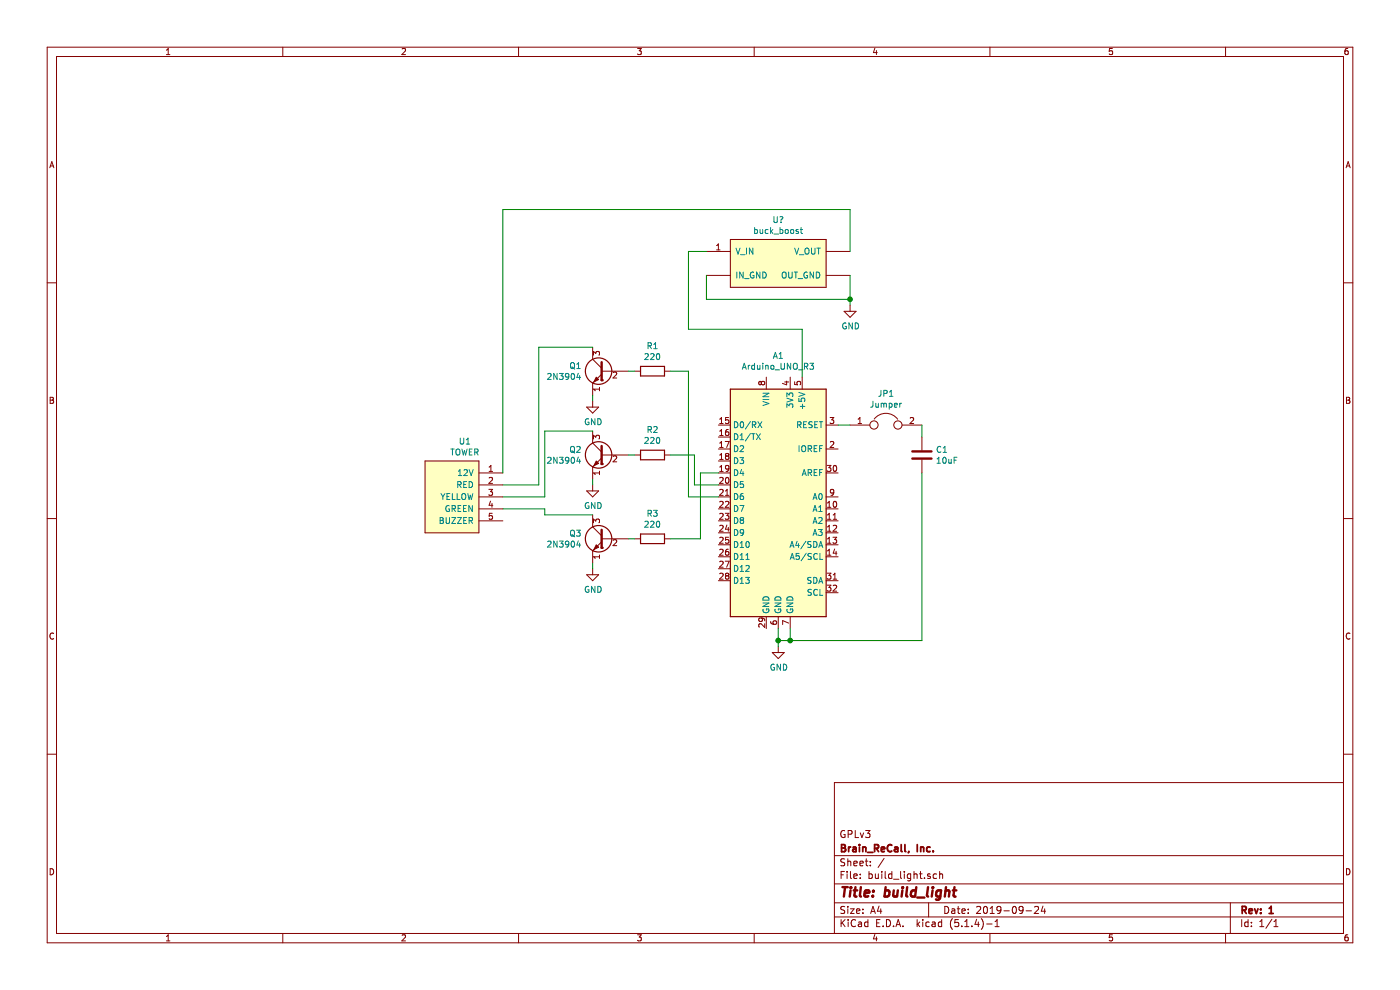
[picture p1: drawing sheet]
EESchema Schematic File Version 4
LIBS:build_light-cache
EELAYER 30 0
EELAYER END
$Descr A4 11693 8268
encoding utf-8
Sheet 1 1
Title "build_light"
Date "2019-09-24"
Rev "1"
Comp "Brain_ReCall, Inc."
Comment1 "GPLv3"
Comment2 ""
Comment3 ""
Comment4 ""
$EndDescr
$Comp
L MCU_Module:Arduino_UNO_R3 A1
U 1 1
P 6500 4150
F 0 "A1" H 6500 5331 50  0000 C CNN
F 1 "Arduino_UNO_R3" H 6500 5240 50  0000 C CNN
F 2 "Module:Arduino_UNO_R3" H 6650 3100 50  0001 L CNN
F 3 "https://www.arduino.cc/en/Main/arduinoBoardUno" H 6300 5200 50  0001 C CNN
	1    6500 4150
	1    0    0    -1  
$EndComp
$Comp
L power:GND #PWR07
U 1 1
P 6500 5400
F 0 "#PWR07" H 6500 5150 50  0001 C CNN
F 1 "GND" H 6505 5227 50  0000 C CNN
F 2 "" H 6500 5400 50  0001 C CNN
F 3 "" H 6500 5400 50  0001 C CNN
	1    6500 5400
	1    0    0    -1  
$EndComp
$Comp
L light_tower:TOWER U1
U 1 1
P 3800 3750
F 0 "U1" H 3717 3815 50  0000 C CNN
F 1 "TOWER" H 3717 3724 50  0000 C CNN
F 2 "" H 3800 3750 50  0001 C CNN
F 3 "" H 3800 3750 50  0001 C CNN
	1    3800 3750
	-1   0    0    -1  
$EndComp
$Comp
L Transistor_BJT:2N3904 Q1
U 1 1
P 5050 3100
F 0 "Q1" H 5241 3146 50  0000 L CNN
F 1 "2N3904" H 5241 3055 50  0000 L CNN
F 2 "Package_TO_SOT_THT:TO-92_Inline" H 5250 3025 50  0001 L CIN
F 3 "https://www.fairchildsemi.com/datasheets/2N/2N3904.pdf" H 5050 3100 50  0001 L CNN
	1    5050 3100
	-1   0    0    -1  
$EndComp
$Comp
L Transistor_BJT:2N3904 Q2
U 1 1
P 5050 3800
F 0 "Q2" H 5241 3846 50  0000 L CNN
F 1 "2N3904" H 5241 3755 50  0000 L CNN
F 2 "Package_TO_SOT_THT:TO-92_Inline" H 5250 3725 50  0001 L CIN
F 3 "https://www.fairchildsemi.com/datasheets/2N/2N3904.pdf" H 5050 3800 50  0001 L CNN
	1    5050 3800
	-1   0    0    -1  
$EndComp
$Comp
L Transistor_BJT:2N3904 Q3
U 1 1
P 5050 4500
F 0 "Q3" H 5241 4546 50  0000 L CNN
F 1 "2N3904" H 5241 4455 50  0000 L CNN
F 2 "Package_TO_SOT_THT:TO-92_Inline" H 5250 4425 50  0001 L CIN
F 3 "https://www.fairchildsemi.com/datasheets/2N/2N3904.pdf" H 5050 4500 50  0001 L CNN
	1    5050 4500
	-1   0    0    -1  
$EndComp
$Comp
L power:GND #PWR04
U 1 1
P 4950 4750
F 0 "#PWR04" H 4950 4500 50  0001 C CNN
F 1 "GND" H 4955 4577 50  0000 C CNN
F 2 "" H 4950 4750 50  0001 C CNN
F 3 "" H 4950 4750 50  0001 C CNN
	1    4950 4750
	1    0    0    -1  
$EndComp
$Comp
L power:GND #PWR03
U 1 1
P 4950 4050
F 0 "#PWR03" H 4950 3800 50  0001 C CNN
F 1 "GND" H 4955 3877 50  0000 C CNN
F 2 "" H 4950 4050 50  0001 C CNN
F 3 "" H 4950 4050 50  0001 C CNN
	1    4950 4050
	1    0    0    -1  
$EndComp
$Comp
L power:GND #PWR02
U 1 1
P 4950 3350
F 0 "#PWR02" H 4950 3100 50  0001 C CNN
F 1 "GND" H 4955 3177 50  0000 C CNN
F 2 "" H 4950 3350 50  0001 C CNN
F 3 "" H 4950 3350 50  0001 C CNN
	1    4950 3350
	1    0    0    -1  
$EndComp
$Comp
L Device:R R1
U 1 1
P 5450 3100
F 0 "R1" V 5657 3100 50  0000 C CNN
F 1 "220" V 5566 3100 50  0000 C CNN
F 2 "" V 5380 3100 50  0001 C CNN
F 3 "~" H 5450 3100 50  0001 C CNN
	1    5450 3100
	0    -1   -1   0   
$EndComp
$Comp
L Device:R R2
U 1 1
P 5450 3800
F 0 "R2" V 5657 3800 50  0000 C CNN
F 1 "220" V 5566 3800 50  0000 C CNN
F 2 "" V 5380 3800 50  0001 C CNN
F 3 "~" H 5450 3800 50  0001 C CNN
	1    5450 3800
	0    -1   -1   0   
$EndComp
$Comp
L Device:R R3
U 1 1
P 5450 4500
F 0 "R3" V 5657 4500 50  0000 C CNN
F 1 "220" V 5566 4500 50  0000 C CNN
F 2 "" V 5380 4500 50  0001 C CNN
F 3 "~" H 5450 4500 50  0001 C CNN
	1    5450 4500
	0    -1   -1   0   
$EndComp
Wire Wire Line
	4950 3300 4950 3350
Wire Wire Line
	4950 4000 4950 4050
Wire Wire Line
	4950 4700 4950 4750
Wire Wire Line
	5250 4500 5300 4500
Wire Wire Line
	5250 3800 5300 3800
Wire Wire Line
	5250 3100 5300 3100
Wire Wire Line
	4950 3600 4550 3600
Wire Wire Line
	4550 3600 4550 4150
Wire Wire Line
	4550 4150 4200 4150
Wire Wire Line
	4950 4300 4550 4300
Wire Wire Line
	4550 4300 4550 4250
Wire Wire Line
	4550 4250 4200 4250
Wire Wire Line
	4950 2900 4500 2900
Wire Wire Line
	4500 2900 4500 4050
Wire Wire Line
	4500 4050 4200 4050
Wire Wire Line
	6500 5350 6500 5400
Wire Wire Line
	6500 5250 6500 5350
Connection ~ 6500 5350
Wire Wire Line
	6600 5250 6600 5350
Wire Wire Line
	6600 5350 6500 5350
Wire Wire Line
	5600 4500 5850 4500
Wire Wire Line
	5850 4500 5850 3950
Wire Wire Line
	5850 3950 6000 3950
Wire Wire Line
	5600 3800 5800 3800
Wire Wire Line
	5800 4050 6000 4050
Wire Wire Line
	5800 3800 5800 4050
Wire Wire Line
	5600 3100 5750 3100
Wire Wire Line
	5750 3100 5750 4150
Wire Wire Line
	5750 4150 6000 4150
$Comp
L Device:Jumper JP1
U 1 1
P 7400 3550
F 0 "JP1" H 7400 3814 50  0000 C CNN
F 1 "Jumper" H 7400 3723 50  0000 C CNN
F 2 "" H 7400 3550 50  0001 C CNN
F 3 "~" H 7400 3550 50  0001 C CNN
	1    7400 3550
	1    0    0    -1  
$EndComp
$Comp
L Device:C C1
U 1 1
P 7700 3800
F 0 "C1" H 7815 3846 50  0000 L CNN
F 1 "10uF" H 7815 3755 50  0000 L CNN
F 2 "" H 7738 3650 50  0001 C CNN
F 3 "~" H 7700 3800 50  0001 C CNN
	1    7700 3800
	1    0    0    -1  
$EndComp
Wire Wire Line
	7000 3550 7100 3550
Wire Wire Line
	7700 3550 7700 3650
Wire Wire Line
	7700 3950 7700 5350
Wire Wire Line
	7700 5350 6600 5350
Connection ~ 6600 5350
$Comp
L light_tower:buck_boost U?
U 1 1
P 6300 1900
F 0 "U?" H 6500 1965 50  0000 C CNN
F 1 "buck_boost" H 6500 1874 50  0000 C CNN
F 2 "" H 6300 1900 50  0001 C CNN
F 3 "" H 6300 1900 50  0001 C CNN
	1    6300 1900
	1    0    0    -1  
$EndComp
$Comp
L power:GND #PWR?
U 1 1
P 7100 2550
F 0 "#PWR?" H 7100 2300 50  0001 C CNN
F 1 "GND" H 7105 2377 50  0000 C CNN
F 2 "" H 7100 2550 50  0001 C CNN
F 3 "" H 7100 2550 50  0001 C CNN
	1    7100 2550
	1    0    0    -1  
$EndComp
Wire Wire Line
	5900 2300 5900 2500
Wire Wire Line
	5900 2500 7100 2500
Wire Wire Line
	7100 2500 7100 2300
Wire Wire Line
	7100 2500 7100 2550
Connection ~ 7100 2500
Wire Wire Line
	6700 3150 6700 2750
Wire Wire Line
	6700 2750 5750 2750
Wire Wire Line
	5750 2750 5750 2100
Wire Wire Line
	5750 2100 5900 2100
Wire Wire Line
	7100 2100 7100 1750
Wire Wire Line
	7100 1750 4200 1750
Wire Wire Line
	4200 1750 4200 3950
$EndSCHEMATC
